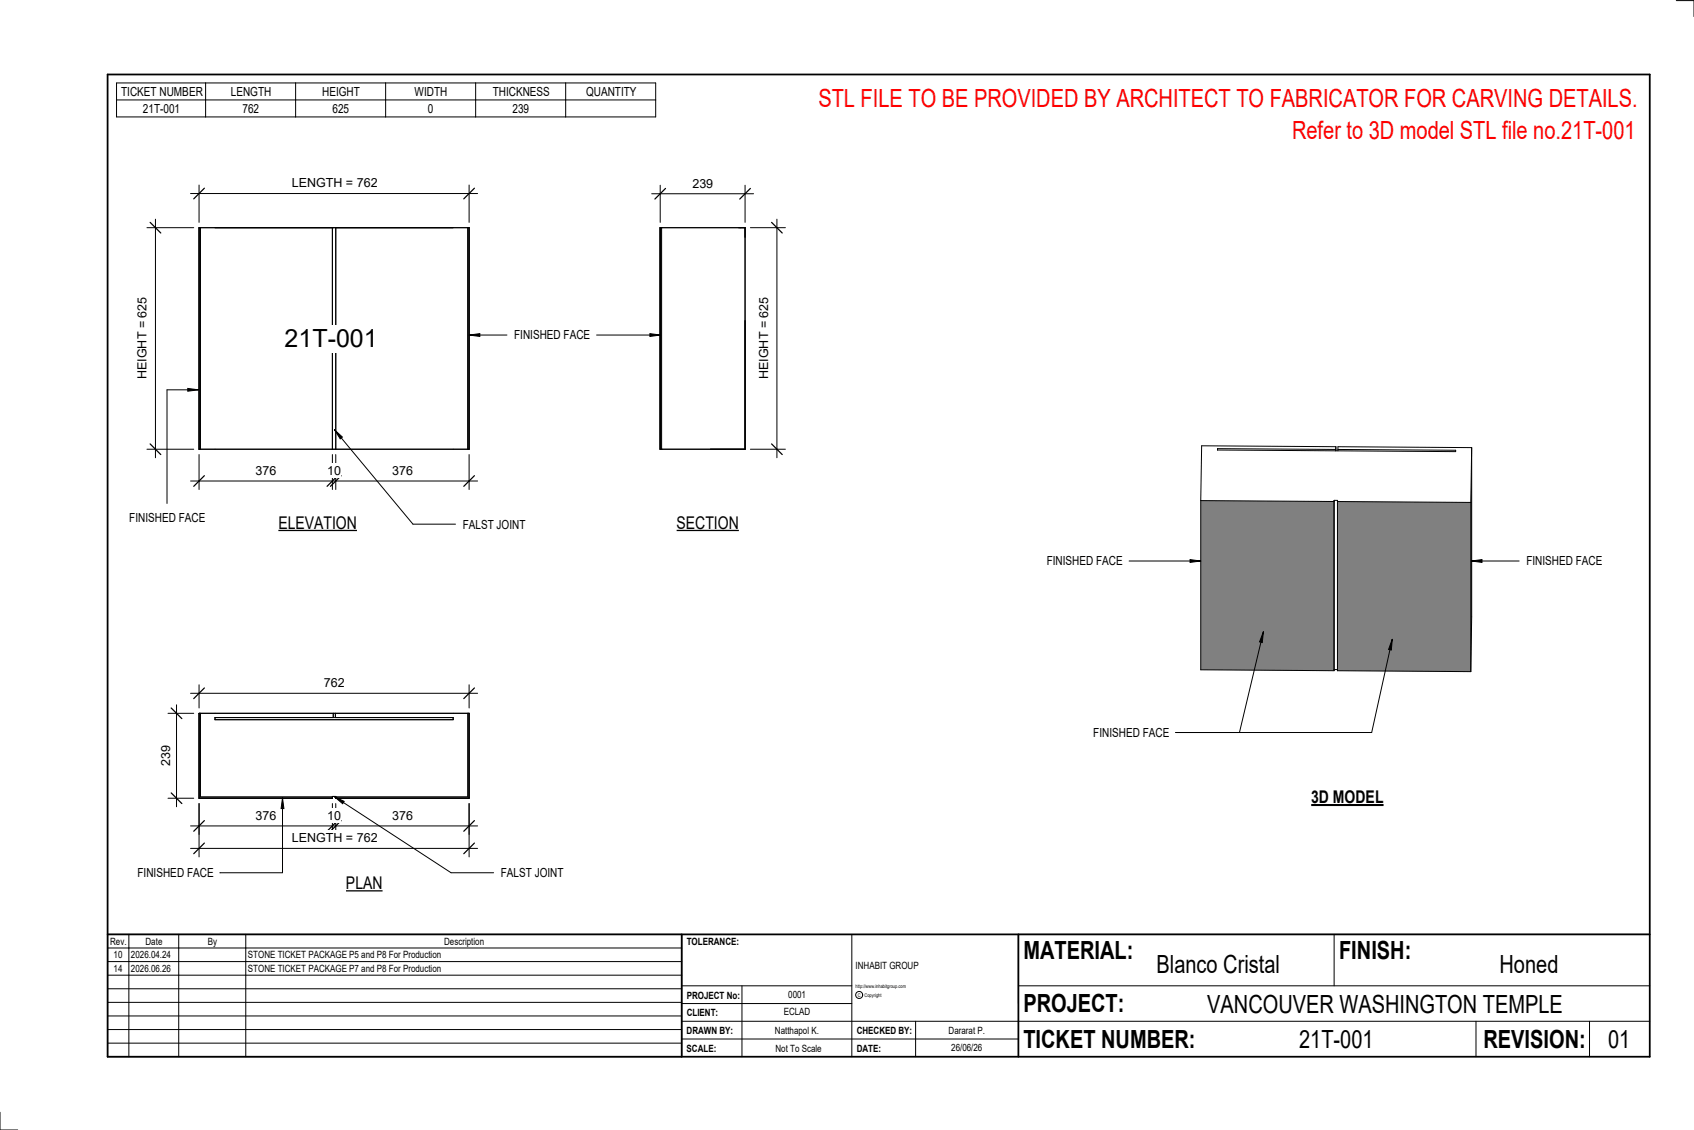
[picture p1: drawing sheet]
<svg xmlns="http://www.w3.org/2000/svg" width="914mm" height="610mm" viewBox="0 0 914 610" stroke-linecap="round" stroke-linejoin="round" font-family="sans-serif">
<g fill="#808080">
<path d="M648 270l72 1v91l-72-1z"/>
<path d="M722 271h72v91h-72z"/>
<path d="M794 241v121z"/>
</g>
<g fill="none" stroke="#000" stroke-width=".54">
<path d="M721 241l-72-1-1 30M721 241v1h-64v1l129 1v-1l-64-1M721 241v2M722 242v1M794 241v30M794 241h-72v1M794 241v121M648 270v91l72 1M720 270v1l-72-1M720 270h2v1M720 270v92M722 271h72"/>
<path d="M722 271v91h72M794 271v91M722 361h-2v1"/>
</g>
<path d="M356 123h1v119h-1z" fill="#7c7c7c"/>
<path d="M356 123h46v119h-46zM357 123v119" fill="none" stroke="#000" stroke-width=".54"/>
<g fill="#7c7c7c">
<path d="M252 123h1v119h-1z"/>
<path d="M107 123h1v119h-1z"/>
</g>
<path d="M107 123h146v119h-146zM108 123v119M179 123v119M181 123v119M252 123v119" fill="none" stroke="#000" stroke-width=".54"/>
<path d="M181 430v1h72v-46h-1v45zM107 385v46h72v-1h-71v-45z" fill="#7c7c7c"/>
<path d="M419 118v129M405 123h19M405 242h19M107 385h146v46h-72v-1h-2v1h-72zM108 385v45h71M116 387h129v1h-129zM180 385v2M181 385v2M252 385v45h-71" fill="none" stroke="#000" stroke-width=".54"/>
<path d="M416 120l6 6M416 239l6 6" fill="none" stroke="#000" stroke-width=".67"/>
<path d="M409 160h7v45h-7z" fill="#fff"/>
<path d="M356 100v20M402 100v20M352 105h55" fill="none" stroke="#000" stroke-width=".54"/>
<path d="M359 102l-6 5M405 102l-6 5" fill="none" stroke="#000" stroke-width=".67"/>
<g fill="#fff">
<path d="M374 95h11v8h-11z"/>
<path d="M154 175h51v15h-51z"/>
</g>
<path d="M103 259h155M107 245v19M179 245v19M181 245v19M253 245v19" fill="none" stroke="#000" stroke-width=".54"/>
<path d="M110 257l-5 5M182 257l-5 5M184 257l-6 5M256 257l-6 5" fill="none" stroke="#000" stroke-width=".67"/>
<g fill="#fff">
<path d="M138 250h11v8h-11z"/>
<path d="M177 250h7v8h-7z"/>
<path d="M212 250h11v8h-11z"/>
</g>
<path d="M84 118v129M79 123h26M79 242h26" fill="none" stroke="#000" stroke-width=".54"/>
<path d="M81 120l6 6M81 239l6 6" fill="none" stroke="#000" stroke-width=".67"/>
<path d="M73 160h8v45h-8z" fill="#fff"/>
<path d="M107 100v20M253 100v20M103 104h155" fill="none" stroke="#000" stroke-width=".54"/>
<path d="M110 102l-5 5M256 102l-6 5" fill="none" stroke="#000" stroke-width=".67"/>
<path d="M158 95h45v8h-45z" fill="#fff"/>
<path d="M107 433v17M179 433v17M181 433v17M253 433v17M103 446h155" fill="none" stroke="#000" stroke-width=".54"/>
<path d="M110 443l-5 5M182 443l-5 5M184 443l-6 5M256 443l-6 5" fill="none" stroke="#000" stroke-width=".67"/>
<g fill="#fff">
<path d="M138 436h11v8h-11z"/>
<path d="M177 436h7v8h-7z"/>
<path d="M212 436h11v8h-11z"/>
</g>
<path d="M107 433v29M253 433v29M103 458h155" fill="none" stroke="#000" stroke-width=".54"/>
<path d="M110 455l-5 6M256 455l-6 6" fill="none" stroke="#000" stroke-width=".67"/>
<path d="M158 448h45v8h-45z" fill="#fff"/>
<path d="M91 385h14M95 380v55M91 431h14" fill="none" stroke="#000" stroke-width=".54"/>
<path d="M92 382l6 6M92 428l6 5" fill="none" stroke="#000" stroke-width=".67"/>
<path d="M86 402h7v11h-7z" fill="#fff"/>
<path d="M103 374h155M107 369v13M253 369v13" fill="none" stroke="#000" stroke-width=".54"/>
<path d="M110 371l-5 6M256 371l-6 6" fill="none" stroke="#000" stroke-width=".67"/>
<path d="M175 365h11v7h-11z" fill="#fff"/>
<g fill="none" stroke="#000" stroke-width=".54">
<path d="M905 0h9v9M460 504v66M720 504v28M891 504h-341v37M368 532h92M401 532v38M550 532h341M368 551h523M368 541h92M494 551v19M797 551v19M858 551v19"/>
<path d="M368 561h182M0 600v10h10"/>
<circle cx="464" cy="537" r="1.9"/>
</g>
<path d="M58 40h833v530h-833zM58 504h833M368 504v66M550 504v66" fill="none" stroke="#000" stroke-width=".96"/>
<g fill="#fff">
<path d="M652 534h192v15h-192z"/>
<path d="M513 562h17v6h-17z"/>
<path d="M425 533h10v6h-10z"/>
<path d="M423 543h15v6h-15z"/>
<path d="M418 553h24v6h-24z"/>
<path d="M624 513h68v15h-68z"/>
<path d="M809 513h33v15h-33z"/>
<path d="M512 553h20v6h-20z"/>
<path d="M701 553h41v15h-41z"/>
<path d="M442 45h443v16h-443z"/>
<path d="M868 553h12v15h-12z"/>
<path d="M61 512h5v6h-5z"/>
<path d="M61 520h5v6h-5z"/>
</g>
<path d="M58 504h310v66h-310zM58 519h310M58 511h310M70 504v66M96 504v66M133 504v66M58 533h310M58 526h310M58 555h310M58 548h310M58 541h310M58 563h310" fill="none" stroke="#000" stroke-width=".54"/>
<path d="M150 277h43v10h-43z" fill="#fff"/>
<path d="M150 286h43" fill="none" stroke="#000" stroke-width=".69" stroke-linecap="butt"/>
<path d="M187 471h20v11h-20z" fill="#fff"/>
<path d="M187 481h20" fill="none" stroke="#000" stroke-width=".69" stroke-linecap="butt"/>
<path d="M708 424h39v12h-39z" fill="#fff"/>
<path d="M708 434h39" fill="none" stroke="#000" stroke-width="1.1" stroke-linecap="butt"/>
<path d="M697 63h188v15h-188z" fill="#fff"/>
<path d="M253 181l6-1v2zM351 180l6 1-6 1z" fill="#000"/>
<path d="M351 180l6 1-6 1zM253 181l6-1v2zM253 181h21M322 181h35" fill="none" stroke="#000" stroke-width=".54"/>
<path d="M278 177h40v8h-40z" fill="#fff"/>
<path d="M682 341l-1 6-1-1zM682 341l-13 54M752 345l-1 6-1-1zM752 345l-12 50h-105" fill="none" stroke="#000" stroke-width=".54"/>
<path d="M682 341l-1 6-1-1zM752 345l-1 6-1-1z" fill="#000"/>
<path d="M590 391h41v8h-41z" fill="#fff"/>
<path d="M101 210h6l-6 1z" fill="#000"/>
<path d="M101 210h6l-6 1zM107 210h-17v62" fill="none" stroke="#000" stroke-width=".54"/>
<g fill="#fff">
<path d="M70 276h40v7h-40z"/>
<path d="M365 277h34v10h-34z"/>
</g>
<path d="M365 286h34" fill="none" stroke="#000" stroke-width=".69" stroke-linecap="butt"/>
<path d="M642 302l6 1h-6z" fill="#000"/>
<path d="M609 303h39M642 302l6 1h-6z" fill="none" stroke="#000" stroke-width=".54"/>
<path d="M565 299h41v8h-41z" fill="#fff"/>
<path d="M152 430l1 6h-1zM152 430v41h-33" fill="none" stroke="#000" stroke-width=".54"/>
<path d="M152 430l1 6h-1z" fill="#000"/>
<path d="M74 467h41v8h-41z" fill="#fff"/>
<path d="M181 430l5 2-1 2z" fill="#000"/>
<path d="M181 430l5 2-1 2zM181 430l62 41h23" fill="none" stroke="#000" stroke-width=".54"/>
<path d="M270 467h34v8h-34z" fill="#fff"/>
<path d="M63 45h291v18h-291zM63 54h291M111 45v18M160 45v18M208 45v18M257 45v18M305 45v18M794 303l6-1v1zM794 303h26" fill="none" stroke="#000" stroke-width=".54"/>
<path d="M794 303l6-1v1z" fill="#000"/>
<path d="M824 299h41v8h-41z" fill="#fff"/>
<path d="M181 232l4 4-1 1z" fill="#000"/>
<path d="M181 232l4 4-1 1zM181 232l42 51h23" fill="none" stroke="#000" stroke-width=".54"/>
<path d="M250 279h33v8h-33z" fill="#fff"/>
<g font-size="13.5" fill="#f00">
<text x="442" y="58">STL FILE TO BE PROVIDED BY ARCHITECT TO FABRICATOR FOR CARVING DETAILS.</text>
<text x="697" y="75">Refer to 3D model STL file no.21T-001</text>
</g>
<g font-size="13.5">
<text x="154" y="187">21T-001</text>
<text x="552" y="517">MATERIAL:</text>
<text x="723" y="517">FINISH:</text>
<text x="624" y="525">Blanco Cristal</text>
<text x="809" y="525">Honed</text>
<text x="552" y="546">PROJECT:</text>
<text x="652" y="546">VANCOUVER WASHINGTON TEMPLE</text>
<text x="552" y="565">TICKET NUMBER:</text>
<text x="701" y="565">21T-001</text>
<text x="801" y="565">REVISION:</text>
<text x="868" y="565">01</text>
</g>
<g font-size="9.4">
<text x="150" y="285">ELEVATION</text>
<text x="365" y="285">SECTION</text>
<text x="708" y="433">3D MODEL</text>
<text x="187" y="480">PLAN</text>
</g>
<g font-size="6.7">
<text x="65" y="52">TICKET NUMBER</text>
<text x="125" y="52">LENGTH</text>
<text x="174" y="52">HEIGHT</text>
<text x="224" y="52">WIDTH</text>
<text x="266" y="52">THICKNESS</text>
<text x="316" y="52">QUANTITY</text>
<text x="77" y="61">21T-001</text>
<text x="131" y="61">762</text>
<text x="179" y="61">625</text>
<text x="231" y="61">0</text>
<text x="277" y="61">239</text>
<text x="158" y="101">LENGTH = 762</text>
<text x="374" y="101">239</text>
<text x="278" y="183">FINISHED FACE</text>
<text x="79" y="205" transform="rotate(-90 79 205)">HEIGHT = 625</text>
<text x="415" y="205" transform="rotate(-90 415 205)">HEIGHT = 625</text>
<text x="138" y="256">376</text>
<text x="177" y="256">10</text>
<text x="212" y="256">376</text>
<text x="70" y="282">FINISHED FACE</text>
<text x="250" y="285">FALST JOINT</text>
<text x="565" y="305">FINISHED FACE</text>
<text x="824" y="305">FINISHED FACE</text>
<text x="175" y="371">762</text>
<text x="590" y="398">FINISHED FACE</text>
<text x="92" y="413" transform="rotate(-90 92 413)">239</text>
<text x="138" y="442">376</text>
<text x="177" y="442">10</text>
<text x="212" y="442">376</text>
<text x="158" y="454">LENGTH = 762</text>
<text x="74" y="473">FINISHED FACE</text>
<text x="270" y="473">FALST JOINT</text>
</g>
<g font-size="5.4">
<text x="59" y="510">Rev.</text>
<text x="79" y="510">Date</text>
<text x="112" y="510">By</text>
<text x="240" y="510">Description</text>
<text x="371" y="510">TOLERANCE:</text>
<text x="61" y="517">10</text>
<text x="71" y="517">2026.04.24</text>
<text x="134" y="517">STONE TICKET PACKAGE P5 and P8 For Production</text>
<text x="61" y="525">14</text>
<text x="71" y="524">2026.06.26</text>
<text x="134" y="524">STONE TICKET PACKAGE P7 and P8 For Production</text>
<text x="462" y="523">INHABIT GROUP</text>
<text x="371" y="539">PROJECT No:</text>
<text x="425" y="538">0001</text>
<text x="371" y="548">CLIENT:</text>
<text x="423" y="548">ECLAD</text>
<text x="371" y="558">DRAWN BY:</text>
<text x="418" y="558">Natthapol K.</text>
<text x="462" y="558">CHECKED BY:</text>
<text x="512" y="558">Dararat P.</text>
<text x="371" y="567">SCALE:</text>
<text x="419" y="567">Not To Scale</text>
<text x="462" y="567">DATE:</text>
<text x="513" y="567">26/06/26</text>
</g>
<g font-size="2.7">
<text x="462" y="533">http://www.inhabitgroup.com</text>
<text x="463" y="538">C</text>
<text x="467" y="538">Copyright</text>
</g>
</svg>
